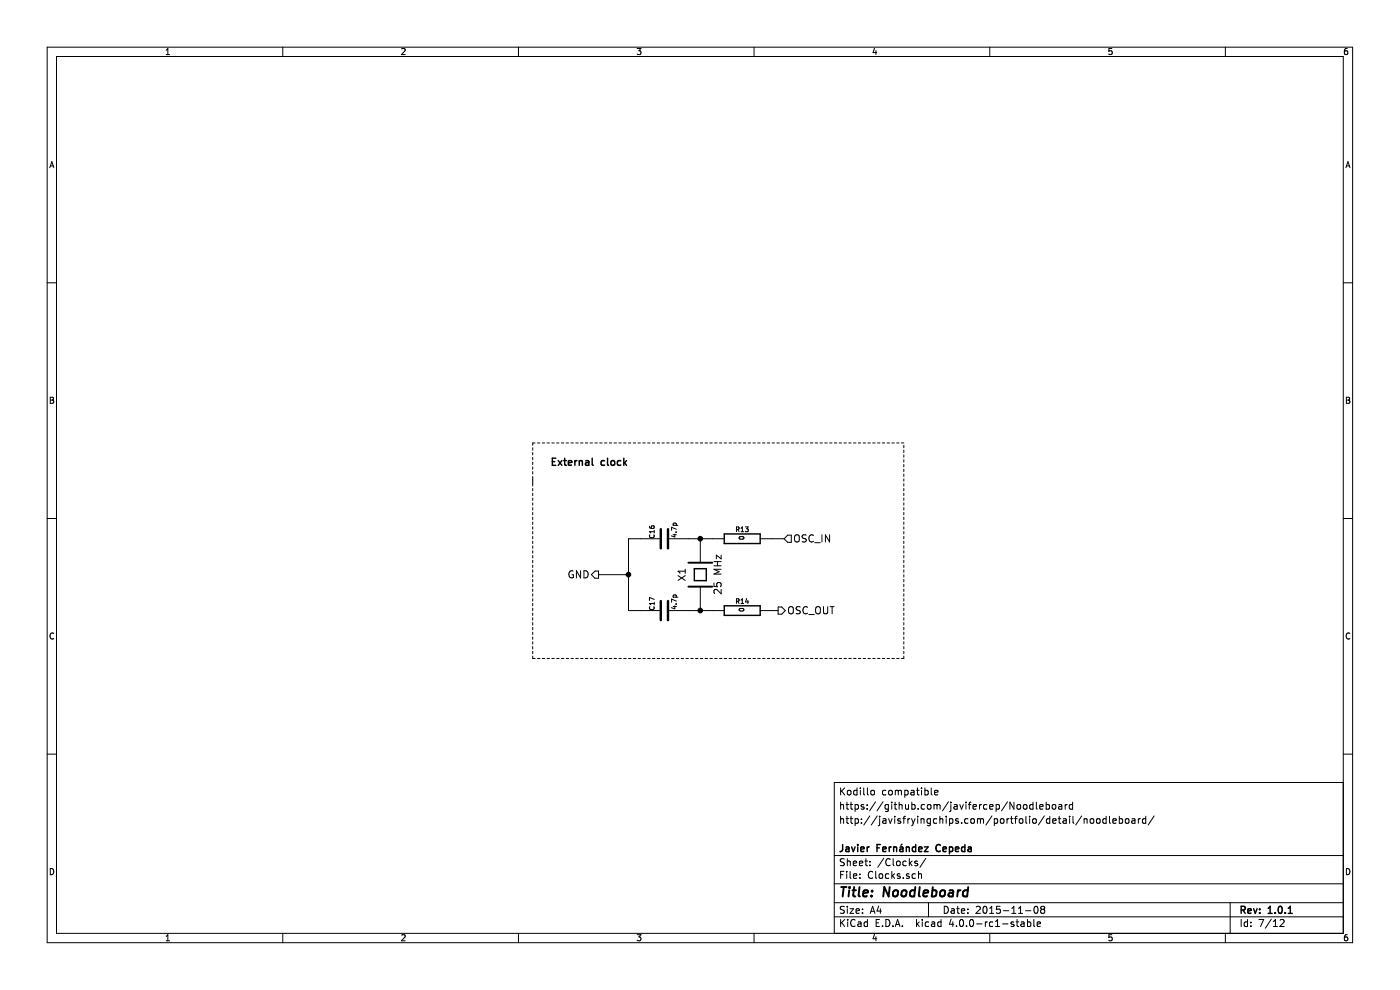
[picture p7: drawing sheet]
EESchema Schematic File Version 2
LIBS:Noodleboard-rescue
LIBS:power
LIBS:device
LIBS:transistors
LIBS:conn
LIBS:linear
LIBS:regul
LIBS:74xx
LIBS:cmos4000
LIBS:adc-dac
LIBS:memory
LIBS:xilinx
LIBS:microcontrollers
LIBS:dsp
LIBS:microchip
LIBS:analog_switches
LIBS:motorola
LIBS:texas
LIBS:intel
LIBS:audio
LIBS:interface
LIBS:digital-audio
LIBS:philips
LIBS:display
LIBS:cypress
LIBS:siliconi
LIBS:opto
LIBS:atmel
LIBS:contrib
LIBS:valves
LIBS:ChefLib
LIBS:ComponentLib
LIBS:Noodleboard-cache
EELAYER 25 0
EELAYER END
$Descr A4 11693 8268
encoding utf-8
Sheet 7 12
Title "Noodleboard"
Date "2015-11-08"
Rev "1.0.1"
Comp "Javier Fernández Cepeda"
Comment1 ""
Comment2 "http://javisfryingchips.com/portfolio/detail/noodleboard/"
Comment3 "https://github.com/javifercep/Noodleboard"
Comment4 "Kodillo compatible"
$EndDescr
$Comp
L CRYSTAL X1
U 1 1
P 5850 4800
F 0 "X1" H 5850 4950 60  0000 C CNN
F 1 "25 MHz" H 5850 4650 60  0000 C CNN
F 2 "ComponentLibv2:7A-25.000MAAJ-T" H 5850 4800 60  0001 C CNN
F 3 "http://www.farnell.com/datasheets/1041607.pdf" H 5850 4800 60  0001 C CNN
	1    5850 4800
	0    -1   -1   0   
$EndComp
$Comp
L C-RESCUE-Noodleboard C16
U 1 1
P 5550 4500
F 0 "C16" H 5550 4600 40  0000 L CNN
F 1 "4.7p" H 5556 4415 40  0000 L CNN
F 2 "Capacitors_SMD:C_0603_HandSoldering" H 5588 4350 30  0001 C CNN
F 3 "~" H 5550 4500 60  0000 C CNN
	1    5550 4500
	0    -1   -1   0   
$EndComp
$Comp
L C-RESCUE-Noodleboard C17
U 1 1
P 5550 5100
F 0 "C17" H 5550 5200 40  0000 L CNN
F 1 "4.7p" H 5556 5015 40  0000 L CNN
F 2 "Capacitors_SMD:C_0603_HandSoldering" H 5588 4950 30  0001 C CNN
F 3 "~" H 5550 5100 60  0000 C CNN
	1    5550 5100
	0    -1   -1   0   
$EndComp
$Comp
L R-RESCUE-Noodleboard R13
U 1 1
P 6200 4500
F 0 "R13" V 6280 4500 40  0000 C CNN
F 1 "0" H 6207 4501 40  0000 C CNN
F 2 "Resistors_SMD:R_0603_HandSoldering" V 6130 4500 30  0001 C CNN
F 3 "~" H 6200 4500 30  0000 C CNN
	1    6200 4500
	0    -1   -1   0   
$EndComp
$Comp
L R-RESCUE-Noodleboard R14
U 1 1
P 6200 5100
F 0 "R14" V 6280 5100 40  0000 C CNN
F 1 "0" H 6207 5101 40  0000 C CNN
F 2 "Resistors_SMD:R_0603_HandSoldering" V 6130 5100 30  0001 C CNN
F 3 "~" H 6200 5100 30  0000 C CNN
	1    6200 5100
	0    -1   -1   0   
$EndComp
Wire Wire Line
	5350 4500 5250 4500
Wire Wire Line
	5250 4500 5250 5100
Wire Wire Line
	5250 5100 5350 5100
Wire Wire Line
	5750 4500 5950 4500
Wire Wire Line
	5750 5100 5950 5100
Connection ~ 5850 4500
Connection ~ 5850 5100
Wire Wire Line
	6450 4500 6550 4500
Wire Wire Line
	6450 5100 6500 5100
Text HLabel 5000 4800 0    60   Output ~ 0
GND
Wire Wire Line
	5250 4800 5000 4800
Connection ~ 5250 4800
Text HLabel 6550 4500 2    60   Input ~ 0
OSC_IN
Text HLabel 6500 5100 2    60   Output ~ 0
OSC_OUT
Wire Notes Line
	4450 4000 4450 5500
Wire Notes Line
	4450 5500 7550 5500
Wire Notes Line
	7550 5500 7550 3700
Wire Notes Line
	7550 3700 4450 3700
Wire Notes Line
	4450 3700 4450 4050
Text Notes 4600 3900 0    60   ~ 12
External clock
$EndSCHEMATC
